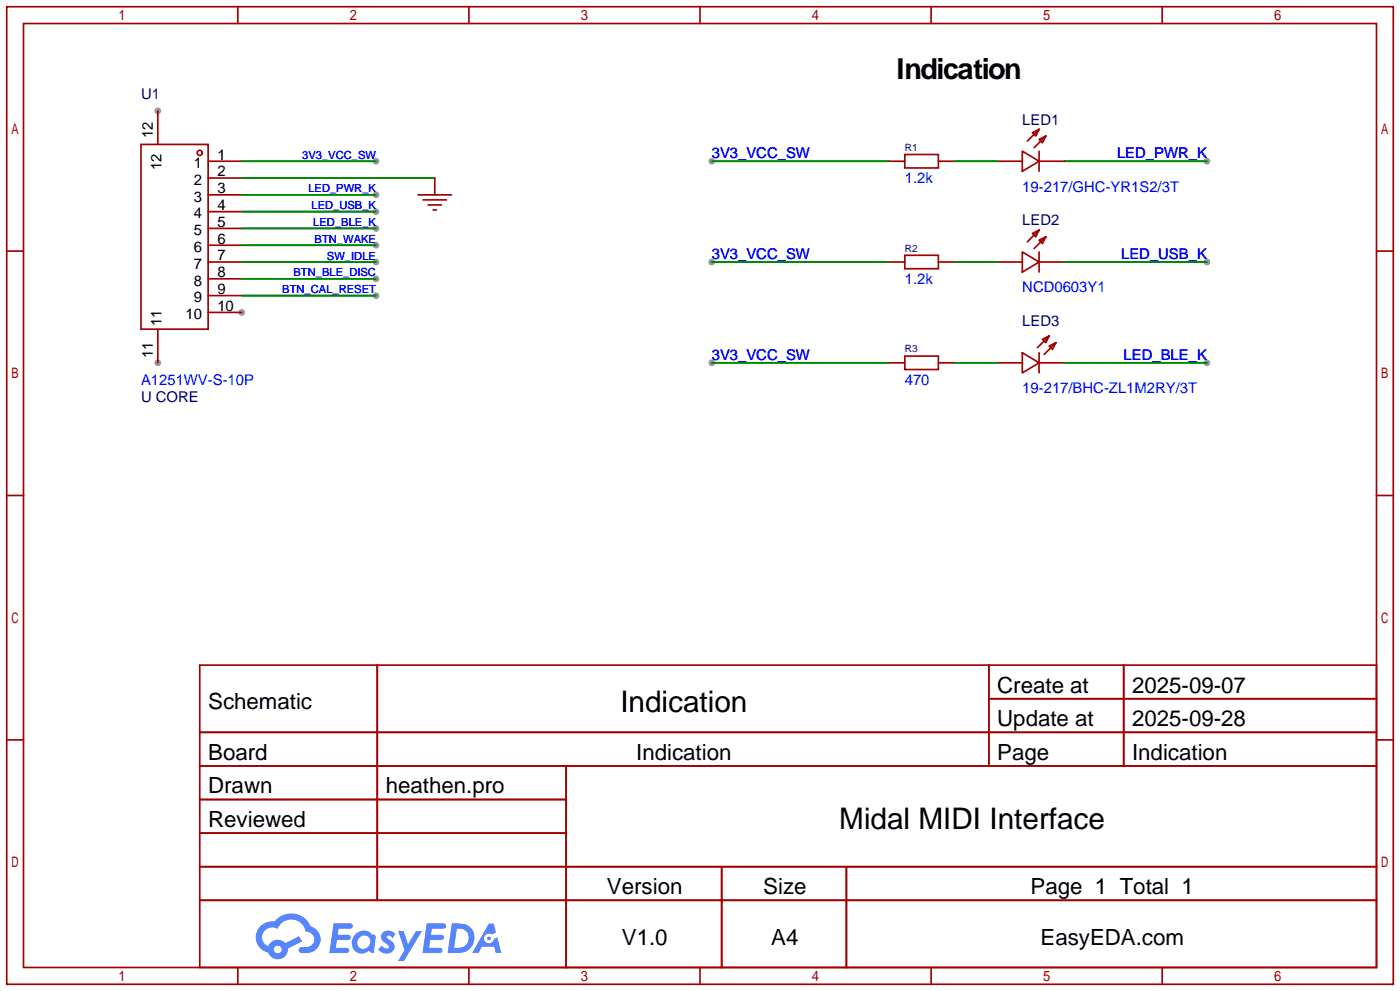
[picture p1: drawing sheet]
<svg xmlns="http://www.w3.org/2000/svg" width="212mm" height="150mm" viewBox="0 0 212 150" stroke-linecap="round" stroke-linejoin="round" font-family="sans-serif">
<g fill="#999">
<circle cx="36.6" cy="47.2" r=".51"/>
<circle cx="23.9" cy="54.9" r=".51"/>
<circle cx="23.9" cy="16.8" r=".51"/>
<circle cx="56.9" cy="24.4" r=".51"/>
<circle cx="56.9" cy="29.5" r=".51"/>
<circle cx="56.9" cy="32" r=".51"/>
<circle cx="56.9" cy="34.5" r=".51"/>
<circle cx="56.9" cy="37.1" r=".51"/>
<circle cx="56.9" cy="39.6" r=".51"/>
<circle cx="56.9" cy="42.2" r=".51"/>
<circle cx="56.9" cy="44.7" r=".51"/>
<circle cx="182.6" cy="24.4" r=".51"/>
<circle cx="182.6" cy="39.6" r=".51"/>
<circle cx="182.6" cy="54.9" r=".51"/>
<circle cx="107.7" cy="24.4" r=".51"/>
<circle cx="107.7" cy="39.6" r=".51"/>
<circle cx="107.7" cy="54.9" r=".51"/>
</g>
<g fill="none" stroke="#a10000" stroke-width=".25">
<path d="M1 1h209.8v147.8h-209.8zM3.6 3.6h204.7v142.7h-204.7zM36 1v2.6M71 1v2.6M105.9 1v2.6M140.9 1v2.6M175.9 1v2.6M1 38h2.6M208.3 38h2.5M1 74.9h2.6M208.3 74.9h2.5M1 111.9h2.6"/>
<path d="M30.2 100.6h178.1v45.7h-178.1zM30.2 110.7h178.1M30.2 115.8h178.1M57.1 100.6v35.5M85.7 115.8v30.5M149.6 100.6v15.2M149.6 105.7h58.7M170 100.6v15.2M208.3 111.9h2.5M30.2 120.9h55.5M30.2 131.1h178.1M30.2 126h55.5"/>
<path d="M30.2 136.1h178.1M109.2 131.1v15.2M128.1 131.1v15.2M36 146.3v2.5M71 146.3v2.5M105.9 146.3v2.5M140.9 146.3v2.5M175.9 146.3v2.5"/>
</g>
<g fill="#5487ff">
<path d="M58 141a1.3 1.3 0 0 1 1.8 .3l-.4 .6a.54 .54 0 0 0-.9-.2v.1a2.32 2.32 0 0 1 1.2 1.4 1.36 1.36 0 0 1-1.1 1 1.36 1.36 0 0 1-1.4-.6l.5-.6a.7 .7 0 0 0 1.2 .3l-.1-.3a2.4 2.4 0 0 1-1.2-1.3l.2-.5z"/>
<path d="M60.2 140.8h.9l.6 2 1.2-2h.9l-2.7 4.5h-.9l1-1.6z"/>
<path d="M50.5 139.6h1.6a1.31 1.31 0 0 1 1.2 .2 .4 .4 0 0 1-.3 .6h-1.8l-.1 1h1.6a.4 .4 0 0 1 .4 .4 .4 .4 0 0 1-.4 .4l-1.7-.1-.2 1.2h.8a1.23 1.23 0 0 1 1.2 .2 .39 .39 0 0 1-.3 .6h-2.7z"/>
<path d="M64.6 139.6h1.6a1.32 1.32 0 0 1 1.2 .2 .39 .39 0 0 1-.3 .6h-1.8l-.1 1h1.7a.4 .4 0 0 1 .3 .4 .4 .4 0 0 1-.4 .3h-1.7l-.2 1.2h.8a1.23 1.23 0 0 1 1.2 .2 .39 .39 0 0 1-.3 .6h-2.7z"/>
<path d="M74 139.6h.7l.4 1.4-.7 .3a.75 .75 0 0 0-1.1 .3 .75 .75 0 0 0 .5 1.1 .75 .75 0 0 0 .9-.7l.5-.3 .7 2.4h-.9l-.2-.9h-1.9l-.5 .9h-.9z"/>
<path d="M68.4 139.6l-.7 4.5h1.5a2.27 2.27 0 0 0 2.5-1.6 2.27 2.27 0 0 0-1.3-2.7zM69.1 140.4a1.5 1.5 0 0 1 1.8 1.6 1.5 1.5 0 0 1-1.9 1.3h-.3z"/>
<path d="M53.8 141.3a1.62 1.62 0 0 0-.4 2.1 1.62 1.62 0 0 0 2 .6l.4-.2 .3 .2 .5 .1 .3-2.5-.2-.2-.2-.1a.57 .57 0 0 1-.6-.3 1.73 1.73 0 0 0-2.1 .3zM54.4 141.8a.96 .96 0 0 1 1.4 0 .96 .96 0 0 1-.2 1.4 .95 .95 0 0 1-1.4 0 .95 .95 0 0 1 .2-1.4z"/>
<path d="M39.4 140a2.37 2.37 0 0 0 1.2 4.1 1.54 1.54 0 0 0 1.7 .9 1.54 1.54 0 0 0 1.3-1.6l2.1-1-.5-.8-2 1a1.57 1.57 0 0 0-2.6 .5 1.5 1.5 0 0 1-.8-2.1 1.5 1.5 0 0 1 2.2-.5 2.23 2.23 0 0 1 2.3-1.4 2.23 2.23 0 0 1 2 1.8 1.16 1.16 0 0 1 1.2 1.1 1.16 1.16 0 0 1-1.1 1.2h-.6a.47 .47 0 0 0-.6 .4 .47 .47 0 0 0 .4 .5 2.26 2.26 0 0 0 2.9-2.5 2.12 2.12 0 0 0-1.5-1.5 3.2 3.2 0 0 0-5.5-.7l-.3-.1a2.55 2.55 0 0 0-1.8 .7zM41.5 143.6a.58 .58 0 0 1 1.1 0 .58 .58 0 0 1-1.1 0z"/>
<circle cx="74" cy="141.9" r=".28"/>
</g>
<g fill="none" stroke="#a10000" stroke-width=".25">
<path d="M23.9 16.8v5M157.2 19.6l-1.8 1.7M21.3 21.8h10.2v28h-10.2zM31.5 24.4h5.1M31.5 26.9h5.1M31.5 29.5h5.1M31.5 32h5.1M31.5 34.5h5.1M31.5 37.1h5.1M31.5 39.6h5.1M63.2 29.5h5.1M64 30.2h3.6"/>
<path d="M64.8 31h2M65.5 31.7h.5M65.8 26.9v2.6M134.4 24.4h2.5M134.4 39.6h2.5M136.9 23.4h5.1v2h-5.1zM136.9 38.6h5.1v2h-5.1zM142 24.4h2.5M142 39.6h2.5M150.9 24.4h3.8M150.9 39.6h3.8M154.7 38.1l2.5 1.5-2.5 1.5z"/>
<path d="M154.7 22.9l2.5 1.5-2.5 1.5zM156.2 35.3l1-.5-.5 1zM156.2 20.1l1-.5-.5 1zM157.2 36.3l1-.5-.5 1zM157.2 21.1l1-.5-.5 1zM157.2 24.4h3.8M157.2 39.6h3.8M157.2 34.8l-1.8 1.8M157.2 22.9v3M157.2 38.1v3M158.2 35.8l-1.7 1.8M158.2 20.6l-1.7 1.8"/>
<path d="M23.9 49.8v5.1M31.5 42.2h5.1M31.5 44.7h5.1M31.5 47.2h5.1M134.4 54.9h2.5M136.9 53.8h5.1v2.1h-5.1zM142 54.9h2.5M150.9 54.9h3.8M154.7 53.3l2.5 1.6-2.5 1.5zM157.2 53.3v3.1M157.2 54.9h3.8M157.7 51.3l1-.5-.5 1z"/>
<path d="M158.7 52.3l1.1-.5-.5 1zM158.7 50.8l-1.7 1.8M159.8 51.8l-1.8 1.8"/>
<circle cx="30.2" cy="23.1" r=".38"/>
</g>
<g fill="none" stroke="#008700" stroke-width=".25">
<path d="M36.6 24.4h20.3M36.6 26.9h29.2M36.6 29.5h20.3M36.6 32h20.3M36.6 34.5h20.3M36.6 37.1h20.3M36.6 39.6h20.3M107.7 24.4h26.7M107.7 39.6h26.7M144.5 24.4h6.4M144.5 39.6h6.4M161 24.4h21.6"/>
<path d="M161 39.6h21.6M36.6 42.2h20.3M36.6 44.7h20.3M107.7 54.9h26.7M144.5 54.9h6.4M161 54.9h21.6"/>
</g>
<g font-size="4.5">
<text x="93.9" y="107.6">Indication</text>
<text x="127" y="125.4">Midal MIDI Interface</text>
</g>
<text font-size="4.4" x="135.6" y="11.9">Indication</text>
<g font-size="3.4">
<text x="31.5" y="107.3">Schematic</text>
<text x="150.9" y="104.7">Create at</text>
<text x="171.3" y="104.7">2025-09-07</text>
<text x="150.9" y="109.8">Update at</text>
<text x="171.3" y="109.8">2025-09-28</text>
<text x="31.5" y="114.9">Board</text>
<text x="31.5" y="120">Drawn</text>
<text x="58.4" y="120">heathen.pro</text>
<text x="96.3" y="114.9">Indication</text>
<text x="150.9" y="114.9">Page</text>
<text x="171.3" y="114.9">Indication</text>
<text x="31.5" y="125.1">Reviewed</text>
<text x="91.8" y="135.2">Version</text>
<text x="115.5" y="135.2">Size</text>
<text x="155.9" y="135.2">Page 1 Total 1</text>
<text x="94.1" y="142.8">V1.0</text>
<text x="116.7" y="142.8">A4</text>
<text x="157.4" y="142.8">EasyEDA.com</text>
</g>
<g font-size="2.2" fill="#000080">
<text x="21.3" y="15">U1</text>
<text x="154.7" y="18.8">LED1</text>
<text x="154.7" y="34.1">LED2</text>
<text x="154.7" y="49.3">LED3</text>
<text x="21.3" y="60.7">U CORE</text>
</g>
<g font-size="2.2">
<text x="23.1" y="20.9" transform="rotate(-90 23.1 20.9)">12</text>
<text x="24.4" y="25.8" transform="rotate(-90 24.4 25.8)">12</text>
<text x="29.3" y="25.4">1</text>
<text x="29.3" y="28">2</text>
<text x="32.9" y="24.1">1</text>
<text x="32.9" y="26.7">2</text>
<text x="32.9" y="29.2">3</text>
<text x="29.3" y="30.5">3</text>
<text x="29.3" y="33">4</text>
<text x="29.3" y="35.6">5</text>
<text x="32.9" y="31.8">4</text>
<text x="32.9" y="34.3">5</text>
<text x="29.3" y="38.1">6</text>
<text x="29.3" y="40.7">7</text>
<text x="32.9" y="36.8">6</text>
<text x="32.9" y="39.4">7</text>
<text x="32.9" y="41.9">8</text>
<text x="29.3" y="43.2">8</text>
<text x="29.3" y="45.7">9</text>
<text x="32.9" y="44.5">9</text>
<text x="32.9" y="47">10</text>
<text x="24.4" y="49.3" transform="rotate(-90 24.4 49.3)">11</text>
<text x="28.1" y="48.3">10</text>
<text x="23.1" y="54.2" transform="rotate(-90 23.1 54.2)">11</text>
</g>
<g font-size="2.2" fill="#00f">
<text x="107.7" y="23.9">3V3_VCC_SW</text>
<text x="169" y="23.9">LED_PWR_K</text>
<text x="136.9" y="27.7">1.2k</text>
<text x="154.7" y="29">19-217/GHC-YR1S2/3T</text>
<text x="107.7" y="39.2">3V3_VCC_SW</text>
<text x="169.6" y="39.2">LED_USB_K</text>
<text x="136.9" y="43">1.2k</text>
<text x="154.7" y="44.2">NCD0603Y1</text>
<text x="21.3" y="58.2">A1251WV-S-10P</text>
<text x="107.7" y="54.4">3V3_VCC_SW</text>
<text x="136.9" y="58.2">470</text>
<text x="154.7" y="59.5">19-217/BHC-ZL1M2RY/3T</text>
<text x="170" y="54.4">LED_BLE_K</text>
</g>
<g font-size="1.7" fill="#00f">
<text x="45.7" y="24">3V3_VCC_SW</text>
<text x="46.7" y="29.1">LED_PWR_K</text>
<text x="47.1" y="31.6">LED_USB_K</text>
<text x="47.4" y="34.2">LED_BLE_K</text>
<text x="44.4" y="41.8">BTN_BLE_DISC</text>
<text x="47.6" y="36.7">BTN_WAKE</text>
<text x="49.5" y="39.3">SW_IDLE</text>
<text x="42.7" y="44.3">BTN_CAL_RESET</text>
</g>
<g font-size="1.5" fill="#000080">
<text x="136.9" y="22.8">R1</text>
<text x="136.9" y="38">R2</text>
<text x="136.9" y="53.3">R3</text>
</g>
</svg>
